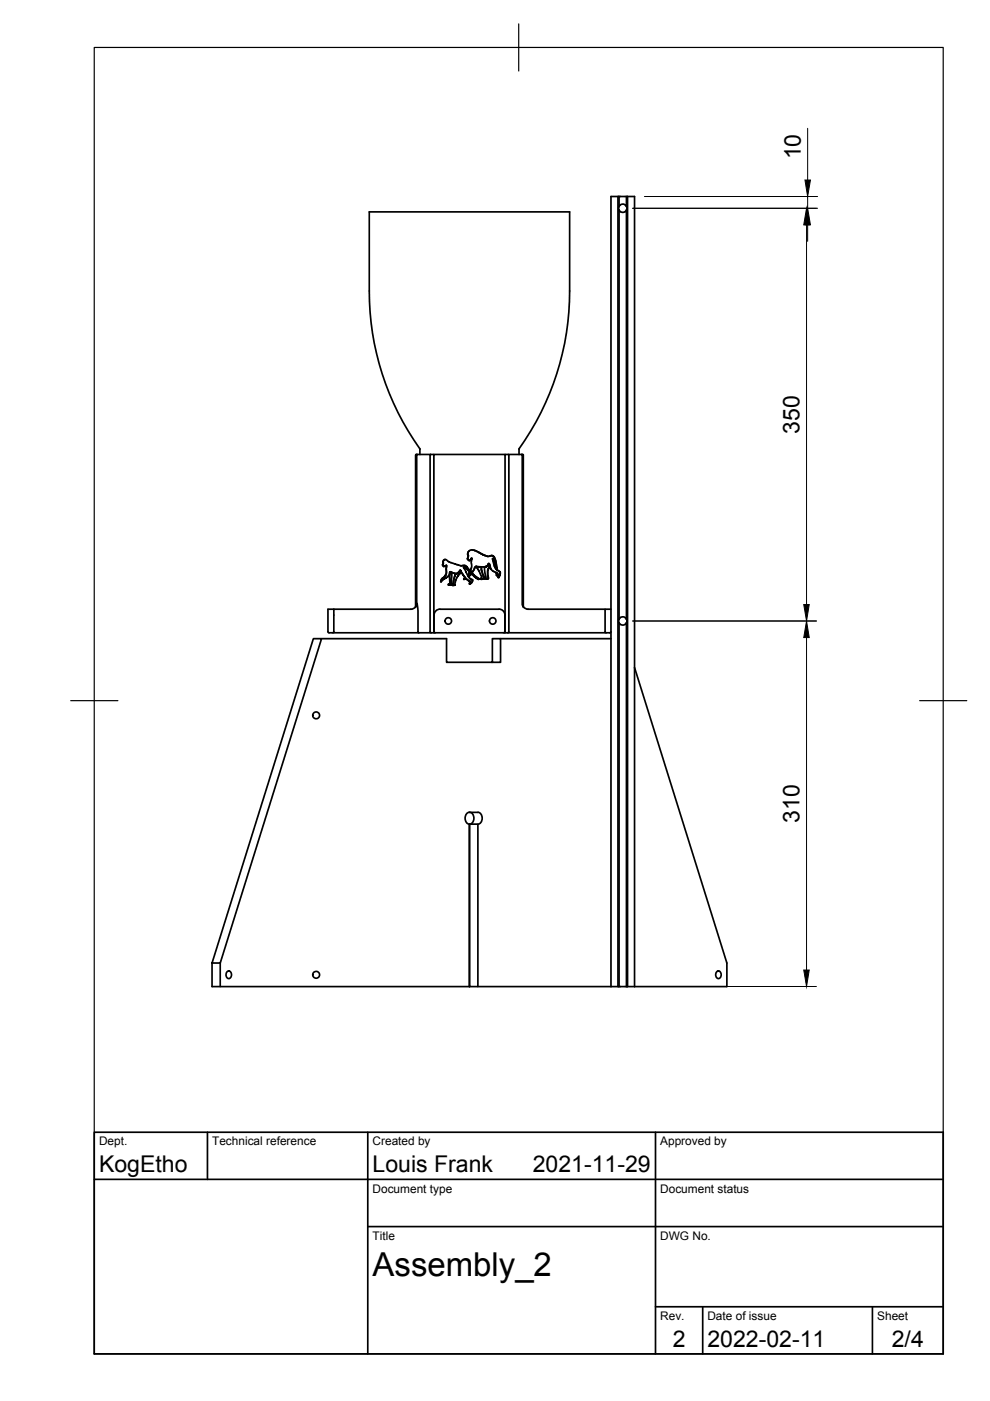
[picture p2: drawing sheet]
<svg xmlns="http://www.w3.org/2000/svg" width="210mm" height="297mm" viewBox="0 0 210 297" stroke-linecap="round" stroke-linejoin="round" font-family="sans-serif">
<!-- layer: Visible -->
<g fill="none" stroke="#000" stroke-width=".36">
<path d="M131 41.7v167.5M131.2 44.5l.1 .1M131.2 43.9v.5M131.3 44.6l.2 .3M131.3 43.8l-.1 .1M131.3 41.7v2.1M131.3 44.6v86.7M131.5 43.4l-.2 .4M131.5 44.9a.88 .88 0 0 0 1.1 0M131.5 43.4a.88 .88 0 0 1 1.1 0M132.5 43.4l.3 .4M132.8 44.6l-.3 .3"/>
<path d="M132.8 43.8l.1 .1M132.8 44.6v86.7M132.9 44.5l-.1 .1M132.9 41.7l-.1 2.1M132.9 43.9v.5M133.1 41.7v167.5M88.5 96.4l-.4 .1M89 96.4v-1.2a57.7 57.7 0 0 1-10.7-33.5v-16.8h42.5v16.8a57.9 57.9 0 0 1-10.8 33.5v1.2M91.2 96.5v37.5l.3 .2M91.3 96.4h-2.9l-.1 .1v31.6l-.2 .6v-32.2M91.3 96.4h.7M91.3 96.4l-.1 .1"/>
<path d="M107.1 96.4h-15.1v37.8M107.8 96.4l.1 .1v37.5l-.3 .2M110.6 96.4h-3.5v37.8M110.6 96.4l.4 .1v32.2l-.3-.6v-31.6zM94 118.8l.5-.2 .6 .5 1.8 .6 .8 .3 1.1-.1 1.5 1.8 1.3 1.1h-.3l-.4-.3-2.5-2.2-.1 .1 1 1.9 .9 .7-.4 .7-.2 .1 .1-.5-1.1-.8-1-1.6-.9 .7-1.3-.4-.3 .9-1.6 1.3 .1-.6 .7-.7 .3-.6 .1-1.6-.7 .2-.2-.3zM94.4 118.6l-.2 .1-.2 .4-.1 .7 .2 .3M94.6 119.9h.1l-.1 1.8-.3 .5-.6 .6-.2 .6M97.7 120h.1M98.5 119.9l-.7 .1M99.5 116.8l.4-.2h.5l2.9 1.3 .8-.1 .5 .1 .5 .9 .3 1.9-.3-.3-.2-1.2-.4-.8 .4 1.7 .3 .5 .9 .7-.3 1h-.2l-.1-.7-1.4-.9-.4-1.2-.4 .5-.4 .2-2.1-.1-.7 1.3-.4-.4 .3-.8-.1-1.1 .2-.6-.6 .4-.4-.4 .2-.6-.1-.6zM99.5 116.8l-.3 .5 .1 .6-.2 .5 .4 .5M100 118.4l-.5 .5"/>
<path d="M100 116.6l.6 .1 1.8 .9 1.1 .4M103.6 119.6l.2 .5-.4 1 .1 1.5-.3 .2M103.7 119.5l-.6 .6-.7 .1M104.1 117.8h.2M104.1 117.8h.1M104.3 117.8l.3 .2 .3 .5 .4 2.2M104.5 118.4v.3l.4 1.6 1.1 1-.1 .7-.2 .4M66.4 135.4h1.8l-21.5 68.8h-1.7zM68.2 135.4h26.5v5h11.4v-5h-1.7v5M70.8 129.2v4.8l-.3 .2M87.2 129.2h-17.7v4.8l.2 .2h59.7l.1-.3M88.1 128.6l-.4 .4-.6 .2"/>
<path d="M88.4 127.9l.2 1.5v4.5l.2 .3M93.3 129.2h12.5M93.3 129.1a1.26 1.26 0 0 0-1.3 1.3v3.6l.3 .2M95.3 124h.3M95.4 121.4l.3 .1 .1 .3-.1 2.1-.1 .1-.5 .1-.1-.2 .4-.2-.1-1.6zM95.5 121.2l1 .4M95.5 121.4l-.2 .7 .1 1.6-.3 .2v.2M96.1 124.1h.1M96.6 121.7l.5-.1 .5-.6 .1 .3-.9 1.3-.3 1.4-.6 .1-.2-.1 .4-.3zM97.6 120.9l1.1 1.7 .8 .6M97.6 121l-.5 .6-.5 .2-.5 2-.3 .2 .4 .1M98.3 122.8l.2-.2 .3 .1z"/>
<path d="M98.5 120.3l1 .9M98.6 122.6l-.2 .2M99.5 121.3l.4 .4-.6 .5-.1-.2zM99.5 122.1l.4-.4-.3-.4-.4 .7 .2 .2M99.5 122.5l.7 .5-.1 .4-.4 .4M99.5 120.9l1.1 1.1 1 .7-.2 .1M101 120.2l1.1 .1v.7l.6 1.4-.1 .3-.7 .1 .3-.4zM101 120.1l-.3 .2-.6 1.1M101 120.2l1.1 .1v.7l.5 1.6-.1 .1-.5 .1M101 120.1h.1M102 120.8h.1M102.8 120.3l.5-.2 .4-.5 .1 .5-.4 1 .2 1.5-.2 .2-.7-.1 .4-.3-.3-1.2z"/>
<path d="M102.9 122.8h.1M103.2 122.8h.1M105.2 121.5l.2 .1-.1 .5zM105.2 121.5l.1 .1v.4M105.8 129.1a1.26 1.26 0 0 1 1.3 1.3M106.1 135.4h23.4M107 130.4v3.6l-.2 .2M111 128.6l.4 .4 .6 .2M111.9 129.2h17.6M128.3 129.2v4.8l.2 .2M131.2 132l.1 .1M131.2 131.4v.5"/>
<path d="M131.3 132.1l.2 .3M131.3 131.3l-.1 .1M131.3 132.1v77.1M131.5 130.9l-.2 .4M131.5 132.4a.88 .88 0 0 0 1.1 0M131.5 130.9a.9 .9 0 0 1 1.3 .4M132.8 132.1l-.3 .3M132.8 131.3l.1 .1M132.8 132.1l.1 77.1M132.9 132l-.1 .1M132.9 131.4v.5M134.5 141.5l19.6 62.7v5h-19.6"/>
<path d="M99.6 174.7h1.7v34.5h-1.7zM99.6 172.2a1.33 1.33 0 0 1 .9 1.3 1.33 1.33 0 0 1-.9 1.2M101.3 174.7a1.31 1.31 0 0 0 .9-1.2 1.31 1.31 0 0 0-.9-1.3h-1.8a1.33 1.33 0 0 0-.9 1.3 1.33 1.33 0 0 0 .9 1.2v34.5h-54.5v-5M46.7 204.2v5M48.1 206.1a.58 .58 0 0 1 .7-.1 .58 .58 0 0 1 .3 .7 .62 .62 0 0 1-.6 .8 .62 .62 0 0 1-.6-.8zM101.3 209.2h28.2M129.5 209.2v-167.5h5v167.5M129.5 209.2h5M151.9 206.1a.58 .58 0 0 1 .8-.1 .58 .58 0 0 1 .2 .7 .62 .62 0 0 1-.6 .8 .62 .62 0 0 1-.6-.8z"/>
<circle cx="95" cy="131.7" r=".69"/>
<circle cx="104.5" cy="131.7" r=".69"/>
<circle cx="67" cy="151.7" r=".72"/>
<circle cx="67" cy="206.7" r=".72"/>
</g>
<g fill="#000" stroke="#000" stroke-width=".21">
<circle cx="100" cy="118.4" r=".17"/>
<circle cx="103.6" cy="119.6" r=".17"/>
<circle cx="97.6" cy="121" r=".17"/>
<circle cx="99.5" cy="123.2" r=".17"/>
<circle cx="99.6" cy="123.8" r=".17"/>
<circle cx="101" cy="120.2" r=".17"/>
<circle cx="105.7" cy="122.4" r=".17"/>
</g>
<!-- layer: Border -->
<path d="M20 10.1h180v276.9h-180zM110 5.1v10M15 148.6h10M195 148.6h10" fill="none" stroke="#000" stroke-width=".25"/>
<!-- layer: TitleBlock -->
<path d="M20 240.1h180v46.9h-180zM20 250h180M44 240.1v9.9M78 240.1v46.9M139 240.1v46.9M78 260.1h122M139 277.1h61M149 277.1v9.9M185 277.1v9.9" fill="none" stroke="#000" stroke-width=".36"/>
<!-- layer: Dimensions -->
<path d="M171.2 27.2v11M134.1 44.2h39.3M136.6 41.7h36.8M171 47.7v80.5M171.2 41.7v2.5M171.2 47.7v3.5M134.1 131.7h39M171 135.2v70.5M136.6 209.2h36.5" fill="none" stroke="#000" stroke-width=".21"/>
<path d="M170.7 38.2h1.1l-.6 3.5zM171 44.2l.6 3.5h-1.2zM171.2 44.2l.6 3.5h-1.1zM170.4 128.2h1.2l-.6 3.5zM171 131.7l.6 3.5h-1.2zM170.4 205.7h1.2l-.6 3.5z" fill="#000" stroke="#000" stroke-width=".21"/>
<text font-size="7" x="79" y="270.6">Assembly_2</text>
<g font-size="4.9">
<text x="169.8" y="33.8" transform="rotate(-90 169.8 33.8)">10</text>
<text x="169.5" y="92" transform="rotate(-90 169.5 92)">350</text>
<text x="169.5" y="174.5" transform="rotate(-90 169.5 174.5)">310</text>
<text x="21" y="248.5">KogEtho</text>
<text x="79" y="248.5">Louis Frank</text>
<text x="113" y="248.5">2021-11-29</text>
<text x="142.6" y="285.7">2</text>
<text x="150" y="285.5">2022-02-11</text>
<text x="189.1" y="285.7">2/4</text>
</g>
<g font-size="2.5">
<text x="21" y="242.9">Dept.</text>
<text x="45" y="242.9">Technical reference</text>
<text x="79" y="242.9">Created by</text>
<text x="140" y="242.9">Approved by</text>
<text x="79" y="252.8">Document type</text>
<text x="140" y="252.8">Document status</text>
<text x="79" y="262.9">Title</text>
<text x="140" y="262.9">DWG No.</text>
<text x="140" y="279.9">Rev.</text>
<text x="150" y="279.9">Date of issue</text>
<text x="186" y="279.9">Sheet</text>
</g>
</svg>
